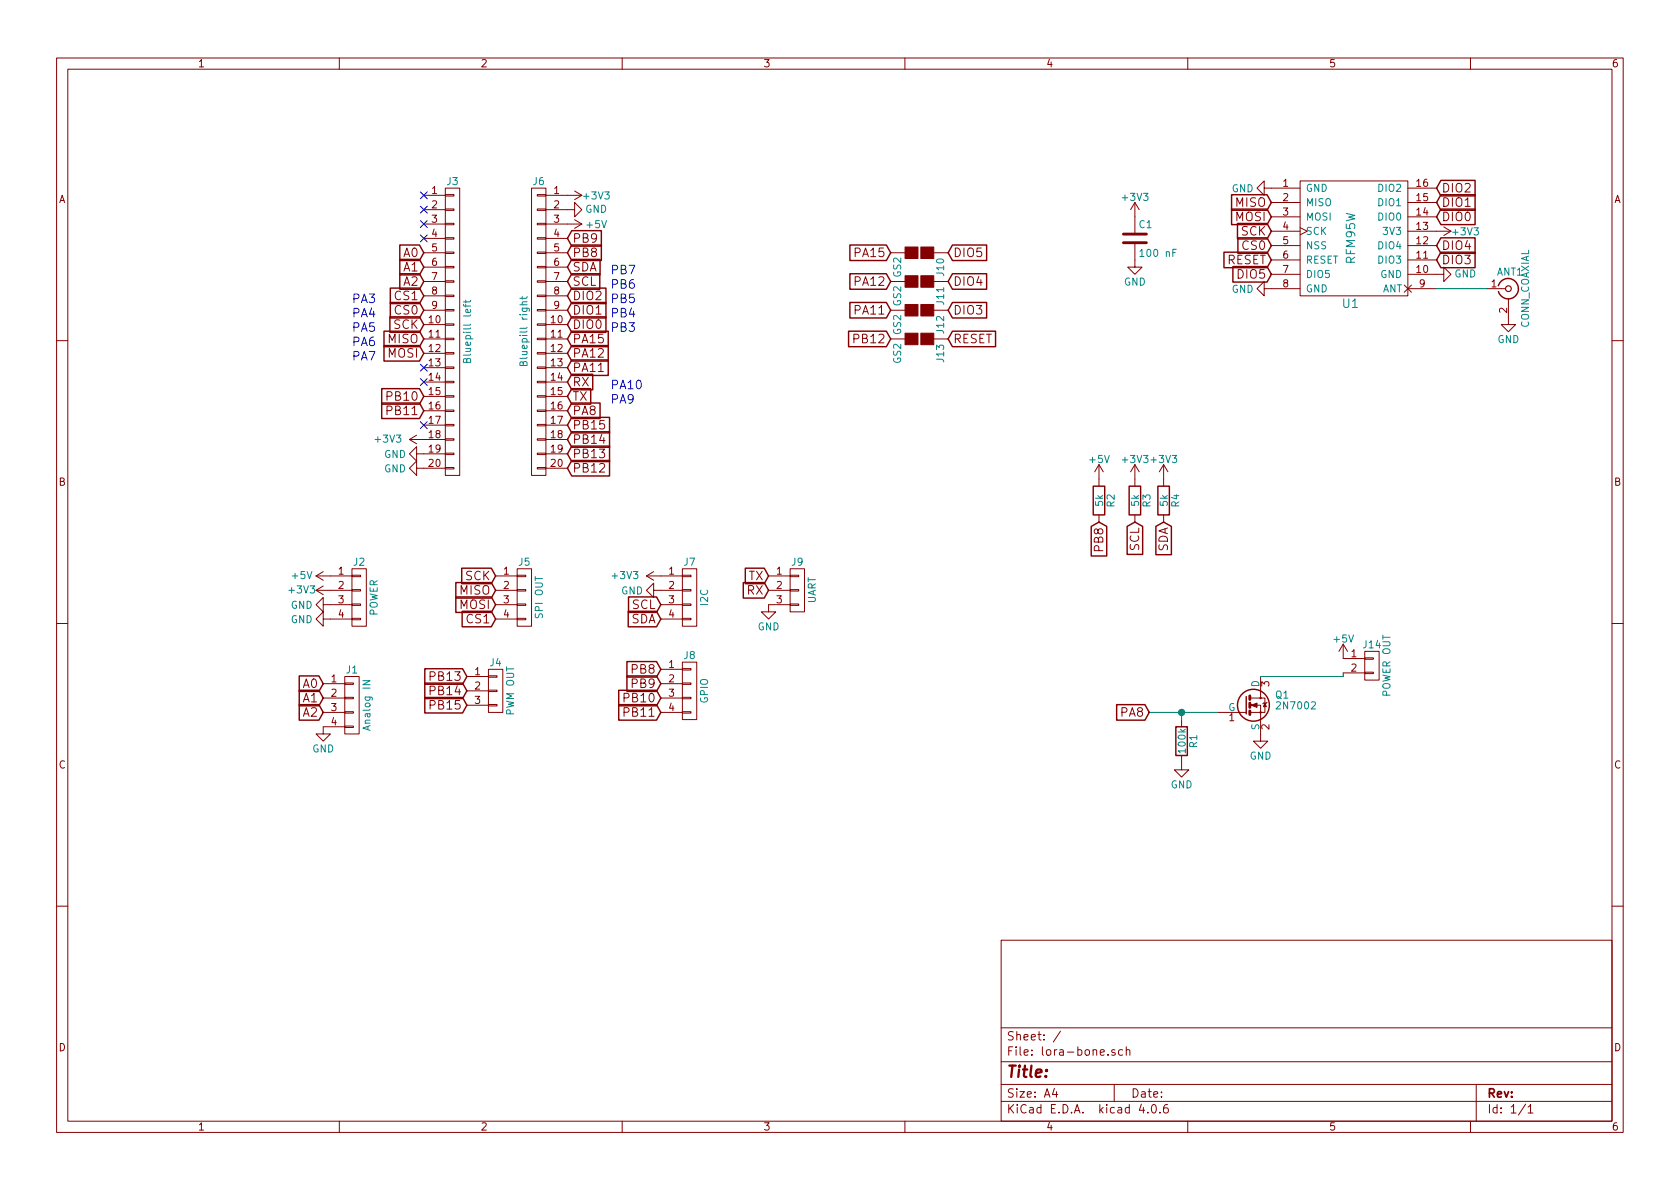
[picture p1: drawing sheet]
EESchema Schematic File Version 2
LIBS:lora-bone-rescue
LIBS:power
LIBS:device
LIBS:transistors
LIBS:conn
LIBS:linear
LIBS:regul
LIBS:74xx
LIBS:cmos4000
LIBS:adc-dac
LIBS:memory
LIBS:xilinx
LIBS:microcontrollers
LIBS:dsp
LIBS:microchip
LIBS:analog_switches
LIBS:motorola
LIBS:texas
LIBS:intel
LIBS:audio
LIBS:interface
LIBS:digital-audio
LIBS:philips
LIBS:display
LIBS:cypress
LIBS:siliconi
LIBS:opto
LIBS:atmel
LIBS:contrib
LIBS:valves
LIBS:rfm95w
LIBS:lora-bone-cache
EELAYER 25 0
EELAYER END
$Descr A4 11693 8268
encoding utf-8
Sheet 1 1
Title ""
Date ""
Rev ""
Comp ""
Comment1 ""
Comment2 ""
Comment3 ""
Comment4 ""
$EndDescr
$Comp
L RFM95W-RESCUE-lora-bone U1
U 1 1
P 9450 1650
F 0 "U1" H 9400 1200 60  0000 C CNN
F 1 "RFM95W" V 9400 1650 60  0000 C CNN
F 2 "RFM95W:RFM95W_SMD" H 9400 1100 60  0001 C CNN
F 3 "" H 9400 1100 60  0001 C CNN
	1    9450 1650
	1    0    0    -1  
$EndComp
$Comp
L CONN_01X20 J3
U 1 1
P 3150 2300
F 0 "J3" H 3150 3350 50  0000 C CNN
F 1 "Bluepill left" V 3250 2300 50  0000 C CNN
F 2 "Pin_Headers:Pin_Header_Straight_1x20_Pitch2.54mm" H 3150 2300 50  0001 C CNN
F 3 "" H 3150 2300 50  0001 C CNN
	1    3150 2300
	1    0    0    -1  
$EndComp
$Comp
L CONN_01X20 J6
U 1 1
P 3750 2300
F 0 "J6" H 3750 3350 50  0000 C CNN
F 1 "Bluepill right" V 3850 2300 50  0000 C CNN
F 2 "Pin_Headers:Pin_Header_Straight_1x20_Pitch2.54mm" H 3750 2300 50  0001 C CNN
F 3 "" H 3750 2300 50  0001 C CNN
	1    3750 2300
	-1   0    0    -1  
$EndComp
$Comp
L GND #PWR01
U 1 1
P 2950 3250
F 0 "#PWR01" H 2950 3000 50  0001 C CNN
F 1 "GND" V 2950 3050 50  0000 C CNN
F 2 "" H 2950 3250 50  0001 C CNN
F 3 "" H 2950 3250 50  0001 C CNN
	1    2950 3250
	0    1    1    0   
$EndComp
$Comp
L GND #PWR02
U 1 1
P 2950 3150
F 0 "#PWR02" H 2950 2900 50  0001 C CNN
F 1 "GND" V 2950 2950 50  0000 C CNN
F 2 "" H 2950 3150 50  0001 C CNN
F 3 "" H 2950 3150 50  0001 C CNN
	1    2950 3150
	0    1    1    0   
$EndComp
$Comp
L GND #PWR03
U 1 1
P 3950 1450
F 0 "#PWR03" H 3950 1200 50  0001 C CNN
F 1 "GND" V 3950 1250 50  0000 C CNN
F 2 "" H 3950 1450 50  0001 C CNN
F 3 "" H 3950 1450 50  0001 C CNN
	1    3950 1450
	0    -1   -1   0   
$EndComp
$Comp
L +3V3 #PWR04
U 1 1
P 3950 1350
F 0 "#PWR04" H 3950 1200 50  0001 C CNN
F 1 "+3V3" V 3950 1550 50  0000 C CNN
F 2 "" H 3950 1350 50  0001 C CNN
F 3 "" H 3950 1350 50  0001 C CNN
	1    3950 1350
	0    1    1    0   
$EndComp
$Comp
L +3V3 #PWR05
U 1 1
P 2950 3050
F 0 "#PWR05" H 2950 2900 50  0001 C CNN
F 1 "+3V3" V 2950 3300 50  0000 C CNN
F 2 "" H 2950 3050 50  0001 C CNN
F 3 "" H 2950 3050 50  0001 C CNN
	1    2950 3050
	0    -1   -1   0   
$EndComp
$Comp
L +5V #PWR06
U 1 1
P 3950 1550
F 0 "#PWR06" H 3950 1400 50  0001 C CNN
F 1 "+5V" V 3950 1750 50  0000 C CNN
F 2 "" H 3950 1550 50  0001 C CNN
F 3 "" H 3950 1550 50  0001 C CNN
	1    3950 1550
	0    1    1    0   
$EndComp
$Comp
L GND #PWR07
U 1 1
P 8850 1300
F 0 "#PWR07" H 8850 1050 50  0001 C CNN
F 1 "GND" V 8850 1100 50  0000 C CNN
F 2 "" H 8850 1300 50  0001 C CNN
F 3 "" H 8850 1300 50  0001 C CNN
	1    8850 1300
	0    1    1    0   
$EndComp
$Comp
L GND #PWR08
U 1 1
P 8850 2000
F 0 "#PWR08" H 8850 1750 50  0001 C CNN
F 1 "GND" V 8850 1800 50  0000 C CNN
F 2 "" H 8850 2000 50  0001 C CNN
F 3 "" H 8850 2000 50  0001 C CNN
	1    8850 2000
	0    1    1    0   
$EndComp
$Comp
L GND #PWR09
U 1 1
P 10000 1900
F 0 "#PWR09" H 10000 1650 50  0001 C CNN
F 1 "GND" V 10000 1700 50  0000 C CNN
F 2 "" H 10000 1900 50  0001 C CNN
F 3 "" H 10000 1900 50  0001 C CNN
	1    10000 1900
	0    -1   -1   0   
$EndComp
$Comp
L +3V3 #PWR010
U 1 1
P 10000 1600
F 0 "#PWR010" H 10000 1450 50  0001 C CNN
F 1 "+3V3" V 10000 1800 50  0000 C CNN
F 2 "" H 10000 1600 50  0001 C CNN
F 3 "" H 10000 1600 50  0001 C CNN
	1    10000 1600
	0    1    1    0   
$EndComp
Text GLabel 8850 1400 0    60   Input ~ 0
MISO
Text GLabel 8850 1500 0    60   Input ~ 0
MOSI
Text GLabel 8850 1600 0    60   Input ~ 0
SCK
Text GLabel 8850 1700 0    60   Input ~ 0
CS0
Text GLabel 10000 1500 2    60   Input ~ 0
DIO0
Text GLabel 10000 1400 2    60   Input ~ 0
DIO1
Text GLabel 10000 1300 2    60   Input ~ 0
DIO2
Text GLabel 2950 2250 0    60   Input ~ 0
SCK
Text GLabel 2950 2350 0    60   Input ~ 0
MISO
Text GLabel 2950 2450 0    60   Input ~ 0
MOSI
Text GLabel 3950 2250 2    60   Input ~ 0
DIO0
Text GLabel 3950 2150 2    60   Input ~ 0
DIO1
Text GLabel 3950 2050 2    60   Input ~ 0
DIO2
$Comp
L CONN_COAXIAL ANT1
U 1 1
P 10500 2000
F 0 "ANT1" H 10510 2120 50  0000 C CNN
F 1 "CONN_COAXIAL" V 10615 2000 50  0000 C CNN
F 2 "Connect:SMA_THT_Jack_Straight" H 10500 2000 50  0001 C CNN
F 3 "" H 10500 2000 50  0001 C CNN
	1    10500 2000
	1    0    0    -1  
$EndComp
Wire Wire Line
	10350 2000 10000 2000
$Comp
L GND #PWR011
U 1 1
P 10500 2200
F 0 "#PWR011" H 10500 1950 50  0001 C CNN
F 1 "GND" H 10500 2050 50  0000 C CNN
F 2 "" H 10500 2200 50  0001 C CNN
F 3 "" H 10500 2200 50  0001 C CNN
	1    10500 2200
	1    0    0    -1  
$EndComp
$Comp
L CONN_01X04 J5
U 1 1
P 3650 4150
F 0 "J5" H 3650 4400 50  0000 C CNN
F 1 "SPI OUT" V 3750 4150 50  0000 C CNN
F 2 "Pin_Headers:Pin_Header_Straight_1x04_Pitch2.54mm" H 3650 4150 50  0001 C CNN
F 3 "" H 3650 4150 50  0001 C CNN
	1    3650 4150
	1    0    0    -1  
$EndComp
Text GLabel 2950 2150 0    60   Input ~ 0
CS0
Text GLabel 3450 4000 0    60   Input ~ 0
SCK
Text GLabel 3450 4100 0    60   Input ~ 0
MISO
Text GLabel 3450 4200 0    60   Input ~ 0
MOSI
Text GLabel 3450 4300 0    60   Input ~ 0
CS1
$Comp
L CONN_01X04 J7
U 1 1
P 4800 4150
F 0 "J7" H 4800 4400 50  0000 C CNN
F 1 "I2C" V 4900 4150 50  0000 C CNN
F 2 "Pin_Headers:Pin_Header_Straight_1x04_Pitch2.54mm" H 4800 4150 50  0001 C CNN
F 3 "" H 4800 4150 50  0001 C CNN
	1    4800 4150
	1    0    0    -1  
$EndComp
$Comp
L +3V3 #PWR012
U 1 1
P 4600 4000
F 0 "#PWR012" H 4600 3850 50  0001 C CNN
F 1 "+3V3" V 4600 4250 50  0000 C CNN
F 2 "" H 4600 4000 50  0001 C CNN
F 3 "" H 4600 4000 50  0001 C CNN
	1    4600 4000
	0    -1   -1   0   
$EndComp
$Comp
L GND #PWR013
U 1 1
P 4600 4100
F 0 "#PWR013" H 4600 3850 50  0001 C CNN
F 1 "GND" V 4600 3900 50  0000 C CNN
F 2 "" H 4600 4100 50  0001 C CNN
F 3 "" H 4600 4100 50  0001 C CNN
	1    4600 4100
	0    1    1    0   
$EndComp
Text GLabel 4600 4200 0    60   Input ~ 0
SCL
Text GLabel 4600 4300 0    60   Input ~ 0
SDA
Text GLabel 2950 2050 0    60   Input ~ 0
CS1
Text GLabel 3950 1950 2    60   Input ~ 0
SCL
Text GLabel 3950 1850 2    60   Input ~ 0
SDA
$Comp
L CONN_01X04 J2
U 1 1
P 2500 4150
F 0 "J2" H 2500 4400 50  0000 C CNN
F 1 "POWER" V 2600 4150 50  0000 C CNN
F 2 "Pin_Headers:Pin_Header_Straight_1x04_Pitch2.54mm" H 2500 4150 50  0001 C CNN
F 3 "" H 2500 4150 50  0001 C CNN
	1    2500 4150
	1    0    0    -1  
$EndComp
$Comp
L +5V #PWR014
U 1 1
P 2300 4000
F 0 "#PWR014" H 2300 3850 50  0001 C CNN
F 1 "+5V" V 2300 4200 50  0000 C CNN
F 2 "" H 2300 4000 50  0001 C CNN
F 3 "" H 2300 4000 50  0001 C CNN
	1    2300 4000
	0    -1   -1   0   
$EndComp
$Comp
L +3V3 #PWR015
U 1 1
P 2300 4100
F 0 "#PWR015" H 2300 3950 50  0001 C CNN
F 1 "+3V3" V 2300 4300 50  0000 C CNN
F 2 "" H 2300 4100 50  0001 C CNN
F 3 "" H 2300 4100 50  0001 C CNN
	1    2300 4100
	0    -1   -1   0   
$EndComp
$Comp
L GND #PWR016
U 1 1
P 2300 4300
F 0 "#PWR016" H 2300 4050 50  0001 C CNN
F 1 "GND" V 2300 4100 50  0000 C CNN
F 2 "" H 2300 4300 50  0001 C CNN
F 3 "" H 2300 4300 50  0001 C CNN
	1    2300 4300
	0    1    1    0   
$EndComp
$Comp
L GND #PWR017
U 1 1
P 2300 4200
F 0 "#PWR017" H 2300 3950 50  0001 C CNN
F 1 "GND" V 2300 4000 50  0000 C CNN
F 2 "" H 2300 4200 50  0001 C CNN
F 3 "" H 2300 4200 50  0001 C CNN
	1    2300 4200
	0    1    1    0   
$EndComp
$Comp
L CONN_01X03 J9
U 1 1
P 5550 4100
F 0 "J9" H 5550 4300 50  0000 C CNN
F 1 "UART" V 5650 4100 50  0000 C CNN
F 2 "Pin_Headers:Pin_Header_Straight_1x03_Pitch2.54mm" H 5550 4100 50  0001 C CNN
F 3 "" H 5550 4100 50  0001 C CNN
	1    5550 4100
	1    0    0    -1  
$EndComp
Text GLabel 5350 4000 0    60   Input ~ 0
TX
Text GLabel 5350 4100 0    60   Input ~ 0
RX
$Comp
L GND #PWR018
U 1 1
P 5350 4200
F 0 "#PWR018" H 5350 3950 50  0001 C CNN
F 1 "GND" H 5350 4050 50  0000 C CNN
F 2 "" H 5350 4200 50  0001 C CNN
F 3 "" H 5350 4200 50  0001 C CNN
	1    5350 4200
	1    0    0    -1  
$EndComp
Text GLabel 3950 2750 2    60   Input ~ 0
TX
Text GLabel 3950 2650 2    60   Input ~ 0
RX
Text GLabel 2950 1750 0    60   Input ~ 0
A0
Text GLabel 2950 1850 0    60   Input ~ 0
A1
Text GLabel 2950 1950 0    60   Input ~ 0
A2
$Comp
L CONN_01X04 J1
U 1 1
P 2450 4900
F 0 "J1" H 2450 5150 50  0000 C CNN
F 1 "Analog IN" V 2550 4900 50  0000 C CNN
F 2 "Pin_Headers:Pin_Header_Straight_1x04_Pitch2.54mm" H 2450 4900 50  0001 C CNN
F 3 "" H 2450 4900 50  0001 C CNN
	1    2450 4900
	1    0    0    -1  
$EndComp
Text GLabel 2250 4750 0    60   Input ~ 0
A0
Text GLabel 2250 4850 0    60   Input ~ 0
A1
Text GLabel 2250 4950 0    60   Input ~ 0
A2
$Comp
L GND #PWR019
U 1 1
P 2250 5050
F 0 "#PWR019" H 2250 4800 50  0001 C CNN
F 1 "GND" H 2250 4900 50  0000 C CNN
F 2 "" H 2250 5050 50  0001 C CNN
F 3 "" H 2250 5050 50  0001 C CNN
	1    2250 5050
	1    0    0    -1  
$EndComp
$Comp
L CONN_01X03 J4
U 1 1
P 3450 4800
F 0 "J4" H 3450 5000 50  0000 C CNN
F 1 "PWM OUT" V 3550 4800 50  0000 C CNN
F 2 "Pin_Headers:Pin_Header_Straight_1x03_Pitch2.54mm" H 3450 4800 50  0001 C CNN
F 3 "" H 3450 4800 50  0001 C CNN
	1    3450 4800
	1    0    0    -1  
$EndComp
Text GLabel 3250 4700 0    60   Input ~ 0
PB13
Text GLabel 3250 4800 0    60   Input ~ 0
PB14
Text GLabel 3250 4900 0    60   Input ~ 0
PB15
Text GLabel 3950 3150 2    60   Input ~ 0
PB13
Text GLabel 3950 3050 2    60   Input ~ 0
PB14
Text GLabel 3950 2950 2    60   Input ~ 0
PB15
Text GLabel 10000 1800 2    60   Input ~ 0
DIO3
Text GLabel 10000 1700 2    60   Input ~ 0
DIO4
Text GLabel 8850 1900 0    60   Input ~ 0
DIO5
Text GLabel 8850 1800 0    60   Input ~ 0
RESET
$Comp
L GS2 J13
U 1 1
P 6400 2350
F 0 "J13" H 6500 2500 50  0000 C CNN
F 1 "GS2" H 6500 2201 50  0000 C CNN
F 2 "Connect:GS2" V 6474 2350 50  0001 C CNN
F 3 "" H 6400 2350 50  0001 C CNN
	1    6400 2350
	0    1    1    0   
$EndComp
Text GLabel 3950 2550 2    60   Input ~ 0
PA11
Text GLabel 3950 2450 2    60   Input ~ 0
PA12
Text GLabel 3950 2350 2    60   Input ~ 0
PA15
Text Notes 2450 2500 0    60   ~ 0
PA7
Text Notes 2450 2400 0    60   ~ 0
PA6
Text Notes 2450 2300 0    60   ~ 0
PA5
Text Notes 2450 2200 0    60   ~ 0
PA4
Text Notes 2450 2100 0    60   ~ 0
PA3
Text Notes 4250 1900 0    60   ~ 0
PB7
Text Notes 4250 2000 0    60   ~ 0
PB6
Text Notes 4250 2100 0    60   ~ 0
PB5
Text Notes 4250 2300 0    60   ~ 0
PB3
Text Notes 4250 2200 0    60   ~ 0
PB4
Text Notes 4250 2700 0    60   ~ 0
PA10
Text Notes 4250 2800 0    60   ~ 0
PA9
$Comp
L GS2 J10
U 1 1
P 6400 1750
F 0 "J10" H 6500 1900 50  0000 C CNN
F 1 "GS2" H 6500 1601 50  0000 C CNN
F 2 "Connect:GS2" V 6474 1750 50  0001 C CNN
F 3 "" H 6400 1750 50  0001 C CNN
	1    6400 1750
	0    1    1    0   
$EndComp
$Comp
L GS2 J11
U 1 1
P 6400 1950
F 0 "J11" H 6500 2100 50  0000 C CNN
F 1 "GS2" H 6500 1801 50  0000 C CNN
F 2 "Connect:GS2" V 6474 1950 50  0001 C CNN
F 3 "" H 6400 1950 50  0001 C CNN
	1    6400 1950
	0    1    1    0   
$EndComp
$Comp
L GS2 J12
U 1 1
P 6400 2150
F 0 "J12" H 6500 2300 50  0000 C CNN
F 1 "GS2" H 6500 2001 50  0000 C CNN
F 2 "Connect:GS2" V 6474 2150 50  0001 C CNN
F 3 "" H 6400 2150 50  0001 C CNN
	1    6400 2150
	0    1    1    0   
$EndComp
Text GLabel 6200 2150 0    60   Input ~ 0
PA11
Text GLabel 6200 1950 0    60   Input ~ 0
PA12
Text GLabel 6200 1750 0    60   Input ~ 0
PA15
Text GLabel 6600 2150 2    60   Input ~ 0
DIO3
Text GLabel 6600 1950 2    60   Input ~ 0
DIO4
Text GLabel 6600 1750 2    60   Input ~ 0
DIO5
Text GLabel 6600 2350 2    60   Input ~ 0
RESET
Text GLabel 3950 2850 2    60   Input ~ 0
PA8
Text GLabel 6200 2350 0    60   Input ~ 0
PB12
$Comp
L CONN_01X04 J8
U 1 1
P 4800 4800
F 0 "J8" H 4800 5050 50  0000 C CNN
F 1 "GPIO" V 4900 4800 50  0000 C CNN
F 2 "Pin_Headers:Pin_Header_Straight_1x04_Pitch2.54mm" H 4800 4800 50  0001 C CNN
F 3 "" H 4800 4800 50  0001 C CNN
	1    4800 4800
	1    0    0    -1  
$EndComp
Text GLabel 3950 1750 2    60   Input ~ 0
PB8
Text GLabel 3950 1650 2    60   Input ~ 0
PB9
Text GLabel 2950 2750 0    60   Input ~ 0
PB10
Text GLabel 2950 2850 0    60   Input ~ 0
PB11
NoConn ~ 2950 1350
NoConn ~ 2950 1450
NoConn ~ 2950 1550
NoConn ~ 2950 1650
NoConn ~ 2950 2550
NoConn ~ 2950 2650
NoConn ~ 2950 2950
Text GLabel 4600 4650 0    60   Input ~ 0
PB8
Text GLabel 4600 4750 0    60   Input ~ 0
PB9
Text GLabel 4600 4850 0    60   Input ~ 0
PB10
Text GLabel 4600 4950 0    60   Input ~ 0
PB11
$Comp
L C C1
U 1 1
P 7900 1650
F 0 "C1" H 7925 1750 50  0000 L CNN
F 1 "100 nF" H 7925 1550 50  0000 L CNN
F 2 "Capacitors_SMD:C_0805_HandSoldering" H 7938 1500 50  0001 C CNN
F 3 "" H 7900 1650 50  0001 C CNN
	1    7900 1650
	1    0    0    -1  
$EndComp
$Comp
L GND #PWR020
U 1 1
P 7900 1800
F 0 "#PWR020" H 7900 1550 50  0001 C CNN
F 1 "GND" H 7900 1650 50  0000 C CNN
F 2 "" H 7900 1800 50  0001 C CNN
F 3 "" H 7900 1800 50  0001 C CNN
	1    7900 1800
	1    0    0    -1  
$EndComp
$Comp
L +3V3 #PWR021
U 1 1
P 7900 1500
F 0 "#PWR021" H 7900 1350 50  0001 C CNN
F 1 "+3V3" H 7900 1640 50  0000 C CNN
F 2 "" H 7900 1500 50  0001 C CNN
F 3 "" H 7900 1500 50  0001 C CNN
	1    7900 1500
	1    0    0    -1  
$EndComp
$Comp
L 2N7002 Q1
U 1 1
P 8675 4900
F 0 "Q1" H 8875 4975 50  0000 L CNN
F 1 "2N7002" H 8875 4900 50  0000 L CNN
F 2 "TO_SOT_Packages_SMD:SOT-23_Handsoldering" H 8875 4825 50  0001 L CIN
F 3 "" H 8675 4900 50  0001 L CNN
	1    8675 4900
	1    0    0    -1  
$EndComp
$Comp
L R R1
U 1 1
P 8225 5150
F 0 "R1" V 8305 5150 50  0000 C CNN
F 1 "100k" V 8225 5150 50  0000 C CNN
F 2 "Resistors_SMD:R_0805_HandSoldering" V 8155 5150 50  0001 C CNN
F 3 "" H 8225 5150 50  0001 C CNN
	1    8225 5150
	1    0    0    -1  
$EndComp
$Comp
L GND #PWR022
U 1 1
P 8775 5100
F 0 "#PWR022" H 8775 4850 50  0001 C CNN
F 1 "GND" H 8775 4950 50  0000 C CNN
F 2 "" H 8775 5100 50  0001 C CNN
F 3 "" H 8775 5100 50  0001 C CNN
	1    8775 5100
	1    0    0    -1  
$EndComp
$Comp
L GND #PWR023
U 1 1
P 8225 5300
F 0 "#PWR023" H 8225 5050 50  0001 C CNN
F 1 "GND" H 8225 5150 50  0000 C CNN
F 2 "" H 8225 5300 50  0001 C CNN
F 3 "" H 8225 5300 50  0001 C CNN
	1    8225 5300
	1    0    0    -1  
$EndComp
Wire Wire Line
	8225 5000 8225 4950
Wire Wire Line
	8000 4950 8475 4950
Connection ~ 8225 4950
Wire Wire Line
	8775 4700 9350 4700
$Comp
L +5V #PWR024
U 1 1
P 9350 4575
F 0 "#PWR024" H 9350 4425 50  0001 C CNN
F 1 "+5V" H 9350 4715 50  0000 C CNN
F 2 "" H 9350 4575 50  0001 C CNN
F 3 "" H 9350 4575 50  0001 C CNN
	1    9350 4575
	1    0    0    -1  
$EndComp
$Comp
L CONN_01X02 J14
U 1 1
P 9550 4625
F 0 "J14" H 9550 4775 50  0000 C CNN
F 1 "POWER OUT" V 9650 4625 50  0000 C CNN
F 2 "Pin_Headers:Pin_Header_Straight_1x02_Pitch2.54mm" H 9550 4625 50  0001 C CNN
F 3 "" H 9550 4625 50  0001 C CNN
	1    9550 4625
	1    0    0    -1  
$EndComp
Wire Wire Line
	9350 4700 9350 4675
Text GLabel 3950 3250 2    60   Input ~ 0
PB12
Text GLabel 8000 4950 0    60   Input ~ 0
PA8
$Comp
L R R2
U 1 1
P 7650 3475
F 0 "R2" V 7730 3475 50  0000 C CNN
F 1 "5k" V 7650 3475 50  0000 C CNN
F 2 "Resistors_SMD:R_0805_HandSoldering" V 7580 3475 50  0001 C CNN
F 3 "" H 7650 3475 50  0001 C CNN
	1    7650 3475
	1    0    0    -1  
$EndComp
$Comp
L +5V #PWR025
U 1 1
P 7650 3325
F 0 "#PWR025" H 7650 3175 50  0001 C CNN
F 1 "+5V" H 7650 3465 50  0000 C CNN
F 2 "" H 7650 3325 50  0001 C CNN
F 3 "" H 7650 3325 50  0001 C CNN
	1    7650 3325
	1    0    0    -1  
$EndComp
Text GLabel 7650 3625 3    60   Input ~ 0
PB8
$Comp
L R R3
U 1 1
P 7900 3475
F 0 "R3" V 7980 3475 50  0000 C CNN
F 1 "5k" V 7900 3475 50  0000 C CNN
F 2 "Resistors_SMD:R_0805_HandSoldering" V 7830 3475 50  0001 C CNN
F 3 "" H 7900 3475 50  0001 C CNN
	1    7900 3475
	1    0    0    -1  
$EndComp
Text GLabel 7900 3625 3    60   Input ~ 0
SCL
$Comp
L R R4
U 1 1
P 8100 3475
F 0 "R4" V 8180 3475 50  0000 C CNN
F 1 "5k" V 8100 3475 50  0000 C CNN
F 2 "Resistors_SMD:R_0805_HandSoldering" V 8030 3475 50  0001 C CNN
F 3 "" H 8100 3475 50  0001 C CNN
	1    8100 3475
	1    0    0    -1  
$EndComp
Text GLabel 8100 3625 3    60   Input ~ 0
SDA
$Comp
L +3V3 #PWR026
U 1 1
P 7900 3325
F 0 "#PWR026" H 7900 3175 50  0001 C CNN
F 1 "+3V3" H 7900 3465 50  0000 C CNN
F 2 "" H 7900 3325 50  0001 C CNN
F 3 "" H 7900 3325 50  0001 C CNN
	1    7900 3325
	1    0    0    -1  
$EndComp
$Comp
L +3V3 #PWR027
U 1 1
P 8100 3325
F 0 "#PWR027" H 8100 3175 50  0001 C CNN
F 1 "+3V3" H 8100 3465 50  0000 C CNN
F 2 "" H 8100 3325 50  0001 C CNN
F 3 "" H 8100 3325 50  0001 C CNN
	1    8100 3325
	1    0    0    -1  
$EndComp
$EndSCHEMATC
